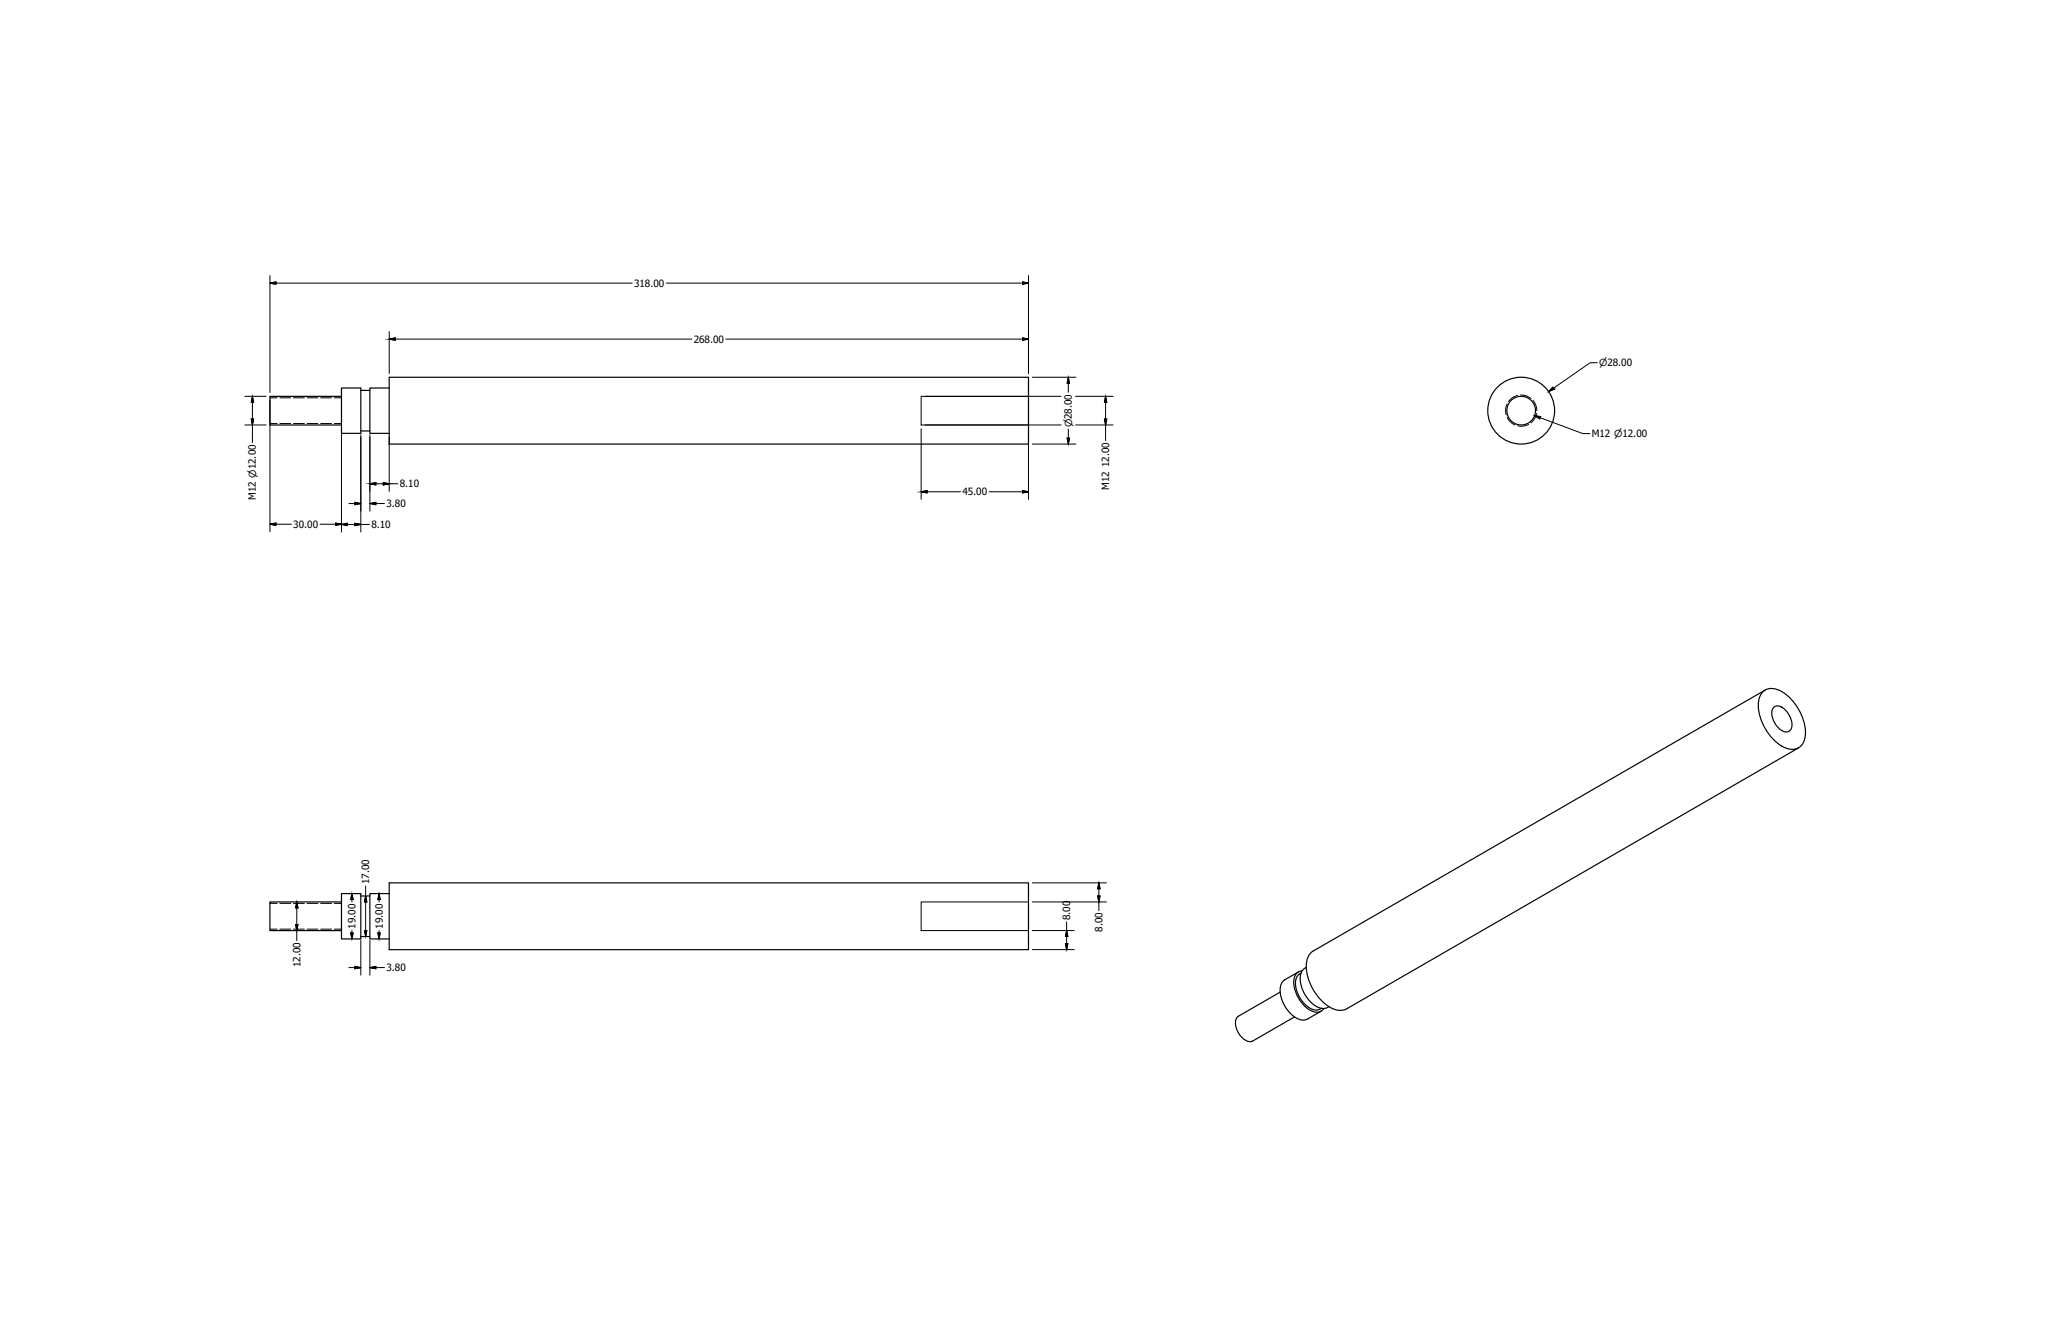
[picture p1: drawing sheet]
<svg xmlns="http://www.w3.org/2000/svg" width="864mm" height="559mm" viewBox="0 0 864 559" stroke-linecap="round" stroke-linejoin="round" font-family="sans-serif">
<!-- layer: Visible (ANSI) -->
<g fill="none" stroke="#000" stroke-width=".5">
<path d="M163.2 158.2h268v28h-268zM143.2 166.2h-30v12h30M143.2 162.7h8.1v19h-8.1zM151.3 163.7h3.8M163.2 162.7h-8.1v19h8.1M151.3 180.7h3.8M738.9 290.2a6.3 6.3 0 0 1 8.1-.3 20.8 20.8 0 0 1 9.6 19.8 5.5 5.5 0 0 1-8.3 3.7 20.7 20.7 0 0 1-10.9-20.4zM740 289.3l-189.5 109.4a8.1 8.1 0 0 0-2.7 9 20.8 20.8 0 0 0 11.9 15.5 6 6 0 0 0 4.8-.3l189.5-109.4M743.8 296.4a4.1 4.1 0 0 1 5.2 1.8 7.4 7.4 0 0 1 1.7 7.8 3.3 3.3 0 0 1-5-.7 7.9 7.9 0 0 1-2.4-8.5zM143.2 378.1h-30v12h30M143.2 374.6h8.1v19h-8.1zM151.3 375.6h3.8"/>
<path d="M163.2 374.6h-8.1v19h8.1M163.2 370.1h268v28h-268zM151.3 392.6h3.8M536.7 415.9l-17.5 10.1M544.3 407.4l-5.7 3.3a6.3 6.3 0 0 0-1.5 7.3 13.3 13.3 0 0 0 8.6 9.6l2.4-.4 5.7-3.3M545.4 408a4.7 4.7 0 0 0-2.2 5.7 12.1 12.1 0 0 0 8 9.7l1.5-.1 1.2-.6M545.9 407a4.2 4.2 0 0 0-3.5 5 14.2 14.2 0 0 0 8.3 12.1 3.6 3.6 0 0 0 4.3-1.3M547.6 405.5a5.3 5.3 0 0 0-2.4 6.4 13.4 13.4 0 0 0 8.9 10.8 3.9 3.9 0 0 0 3-.7M519.2 426a4.7 4.7 0 0 0-.5 6 6.8 6.8 0 0 0 5.9 4.6l18.1-10.3"/>
<circle cx="637.7" cy="172.1" r="14"/>
<circle cx="637.7" cy="172.1" r="6"/>
</g>
<!-- layer: Hidden Narrow (ANSI) -->
<g fill="none" stroke="#000" stroke-width=".42">
<path d="M113.2 177.6h3M113.2 166.8h3M117.3 177.6h4.6M117.3 166.8h4.6M123 177.6h4.6M123 166.8h4.6M128.7 177.6h4.6M128.7 166.8h4.6M134.4 177.6h4.6M134.4 166.8h4.6M140.1 177.6h3.1M140.1 166.8h3.1"/>
<path d="M631.8 169.3v.1a6.5 6.5 0 0 0-.4 4.5M631.8 175a6.6 6.6 0 0 0 3.4 3.2M636.3 165.8h-.3a6.6 6.6 0 0 0-3.6 2.5M637.4 165.6h.2a6.5 6.5 0 0 1 4.2 1.4M640.8 177.9l-.2 .1a6.5 6.5 0 0 1-4.3 .5M642.6 167.8l.1 .1a6.6 6.6 0 0 1 1.6 4.2M644.2 173.3l-.1 .4a6.5 6.5 0 0 1-2.3 3.6M113.2 378.7h3M117.3 378.7h4.6M123 378.7h4.6M128.7 378.7h4.6M134.4 378.7h4.6"/>
<path d="M140.1 378.7h3.1M113.2 389.5h3M117.3 389.5h4.6M123 389.5h4.6M128.7 389.5h4.6M134.4 389.5h4.6M140.1 389.5h3.1"/>
</g>
<!-- layer: Sketch Geometry (ANSI) -->
<path d="M386.2 166.2h45v12h-45zM386.2 378.1h45v12h-45z" fill="none" stroke="#000" stroke-width=".42"/>
<!-- layer: Dimension (ANSI) -->
<g fill="none" stroke="#000" stroke-width=".42">
<path d="M113.2 118.7l2.5-.5v1zM113.2 118.7h151.8M113.2 115.5v49M279.3 118.7h151.9M428.7 118.2l2.5 .5-2.5 .5zM431.2 115.5v41M163.2 139v17.5M163.2 142.2l2.5-.6v1.1zM163.2 142.2h126.8M304.3 142.2h126.9M428.7 141.6l2.5 .6-2.5 .5zM432.8 158.1h18.2"/>
<path d="M447.9 158.1l.5 2.6h-1zM447.9 158.1v6.3M669.6 152.1h-3l-17.4 12.1M102.6 166.1h9M102.6 178.1h9M105.3 175.7h1l-.5 2.4zM105.8 166.1l.5 2.5h-1zM105.8 166.1v19.5M113.2 167.7v55.2M143.2 167.7v55.3M386.2 179.7v29.6M387.8 166.1h57"/>
<path d="M387.8 178.1h57M431.2 179.7v29.6M447.9 179.9v6.3M450.9 166.1h15.8M450.9 178.1h15.8M463 175.7h1l-.5 2.4zM463.5 166.1l.5 2.5h-1zM463.5 166.1v18.6M643.3 174.2l2.6 .4-.4 1zM643.3 174.2l20.2 7.6h3M651 162.3l.6 .8-2.4 1.1zM151.3 182.3v40.7"/>
<path d="M155.1 182.3v32M163.2 183.3v22.7M432.8 186.2h18.2M447.4 183.7h1l-.5 2.5zM113.2 219.8l2.5-.5v1zM113.2 219.8h9M134.2 219.8h9M140.7 219.3l2.5 .5-2.5 .5zM143.2 219.8l2.5-.4v1zM143.2 219.8h11.7M146.3 211.1h5M148.8 219.4l2.5 .4-2.5 .6z"/>
<path d="M148.8 210.6l2.5 .5-2.5 .5zM155.1 211.1l2.5-.5v1zM155.1 202.8l2.5-.5v1zM155.1 211.1h6.1M155.1 202.8h11.7M160.7 202.3l2.5 .5-2.5 .5zM386.2 206.2l2.5-.6v1.1zM386.2 206.2h16.5M414.7 206.2h16.5M428.7 205.6l2.5 .6-2.5 .5zM124.4 378.1l.5 2.5h-1zM124.4 378.1v16.2"/>
<path d="M147.5 374.6l.5 2.5h-1zM147.5 374.6v3.5M153.3 375.6l.5 2.5h-1zM153.3 371.4v21.2M158.9 374.6l.5 2.5h-1zM158.9 374.6v3.5M432.8 378.1h31M432.8 370.1h31M460.2 375.6h1l-.5 2.5zM460.7 370.1l.5 2.5h-1zM460.7 370.1v11.6M123.9 387.6h1l-.5 2.5z"/>
<path d="M147 391.1h1l-.5 2.5zM147.5 390.1v3.5M151.3 394.2v14.6M152.8 390.1h1l-.5 2.5zM155.1 394.2v14.6M158.4 391.1h1l-.5 2.5zM158.9 390.1v3.5M432.8 398.1h17.5M432.8 390.1h17.5M446.7 395.6h1l-.5 2.5zM447.2 390.1l.5 2.5h-1zM447.2 386.5v11.6"/>
<path d="M146.3 405.6h5M148.8 405.1l2.5 .5-2.5 .5zM155.1 405.6l2.5-.5v1zM155.1 405.6h6.1"/>
</g>
<g fill="#000" stroke="#000" stroke-width=".42">
<path d="M447.9 158.1l.5 2.6h-1zM105.3 175.7h1l-.5 2.4zM105.8 166.1l.5 2.5h-1zM463 175.7h1l-.5 2.4zM463.5 166.1l.5 2.5h-1zM447.4 183.7h1l-.5 2.5zM124.4 378.1l.5 2.5h-1zM147.5 374.6l.5 2.5h-1zM153.3 375.6l.5 2.5h-1zM158.9 374.6l.5 2.5h-1zM460.2 375.6h1l-.5 2.5zM460.7 370.1l.5 2.5h-1z"/>
<path d="M123.9 387.6h1l-.5 2.5zM147 391.1h1l-.5 2.5zM152.8 390.1h1l-.5 2.5zM158.4 391.1h1l-.5 2.5zM446.7 395.6h1l-.5 2.5zM447.2 390.1l.5 2.5h-1z"/>
<path d="M113.2 118.7l2.5-.5v.5zM113.2 118.7l2.5 .5v-.5z"/>
<path d="M428.7 118.2l2.5 .5h-2.5zM428.7 118.7v.5l2.5-.5z"/>
<path d="M163.2 142.2l2.5-.6v.6zM163.2 142.2l2.5 .5v-.5z"/>
<path d="M428.7 141.6l2.5 .6h-2.5zM428.7 142.2v.5l2.5-.5z"/>
<path d="M643.3 174.2l2.6 .4h-1.9zM644 174.6l1.5 1 .4-1z"/>
<path d="M651 162.3l.6 .8h-1.4zM650.2 163.1l-1 1.1 2.4-1.1z"/>
<path d="M113.2 219.8l2.5-.5v.5zM113.2 219.8l2.5 .5v-.5z"/>
<path d="M140.7 219.3l2.5 .5h-2.5zM140.7 219.8v.5l2.5-.5z"/>
<path d="M143.2 219.8l2.5-.4v.4zM143.2 219.8l2.5 .6v-.6z"/>
<path d="M148.8 219.4l2.5 .4h-2.5zM148.8 219.8v.6l2.5-.6z"/>
<path d="M148.8 210.6l2.5 .5h-2.5zM148.8 211.1v.5l2.5-.5z"/>
<path d="M155.1 211.1l2.5-.5v.5zM155.1 211.1l2.5 .5v-.5z"/>
<path d="M155.1 202.8l2.5-.5v.5zM155.1 202.8l2.5 .5v-.5z"/>
<path d="M160.7 202.3l2.5 .5h-2.5zM160.7 202.8v.5l2.5-.5z"/>
<path d="M386.2 206.2l2.5-.6v.6zM386.2 206.2l2.5 .5v-.5z"/>
<path d="M428.7 205.6l2.5 .6h-2.5zM428.7 206.2v.5l2.5-.5z"/>
<path d="M148.8 405.1l2.5 .5h-2.5zM148.8 405.6v.5l2.5-.5z"/>
<path d="M155.1 405.6l2.5-.5v.5zM155.1 405.6l2.5 .5v-.5z"/>
</g>
<g font-size="4.2">
<text x="265.8" y="120.2">318.00</text>
<text x="290.8" y="143.7">268.00</text>
<text x="667.3" y="183.2">M12 ⌀12.00</text>
<text x="465" y="195.9" transform="rotate(-90 465 195.9)">12.00</text>
<text x="107.3" y="209.6" transform="rotate(-90 107.3 209.6)">M12 ⌀12.00</text>
<text x="167.6" y="204.3">8.10</text>
<text x="403.4" y="207.7">45.00</text>
<text x="465" y="205.3" transform="rotate(-90 465 205.3)">M12</text>
<text x="162" y="212.6">3.80</text>
<text x="122.9" y="221.3">30.00</text>
<text x="155.7" y="221.4">8.10</text>
<text x="154.8" y="370.6" transform="rotate(-90 154.8 370.6)">17.00</text>
<text x="149.1" y="389.3" transform="rotate(-90 149.1 389.3)">19.00</text>
<text x="160.4" y="389.3" transform="rotate(-90 160.4 389.3)">19.00</text>
<text x="448.7" y="385.7" transform="rotate(-90 448.7 385.7)">8.00</text>
<text x="462.2" y="390.7" transform="rotate(-90 462.2 390.7)">8.00</text>
<text x="125.9" y="405.5" transform="rotate(-90 125.9 405.5)">12.00</text>
<text x="162" y="407.1">3.80</text>
</g>
<g font-size="4.1">
<text x="670.4" y="153.6">⌀28.00</text>
<text x="449.4" y="179.1" transform="rotate(-90 449.4 179.1)">⌀28.00</text>
</g>
</svg>
